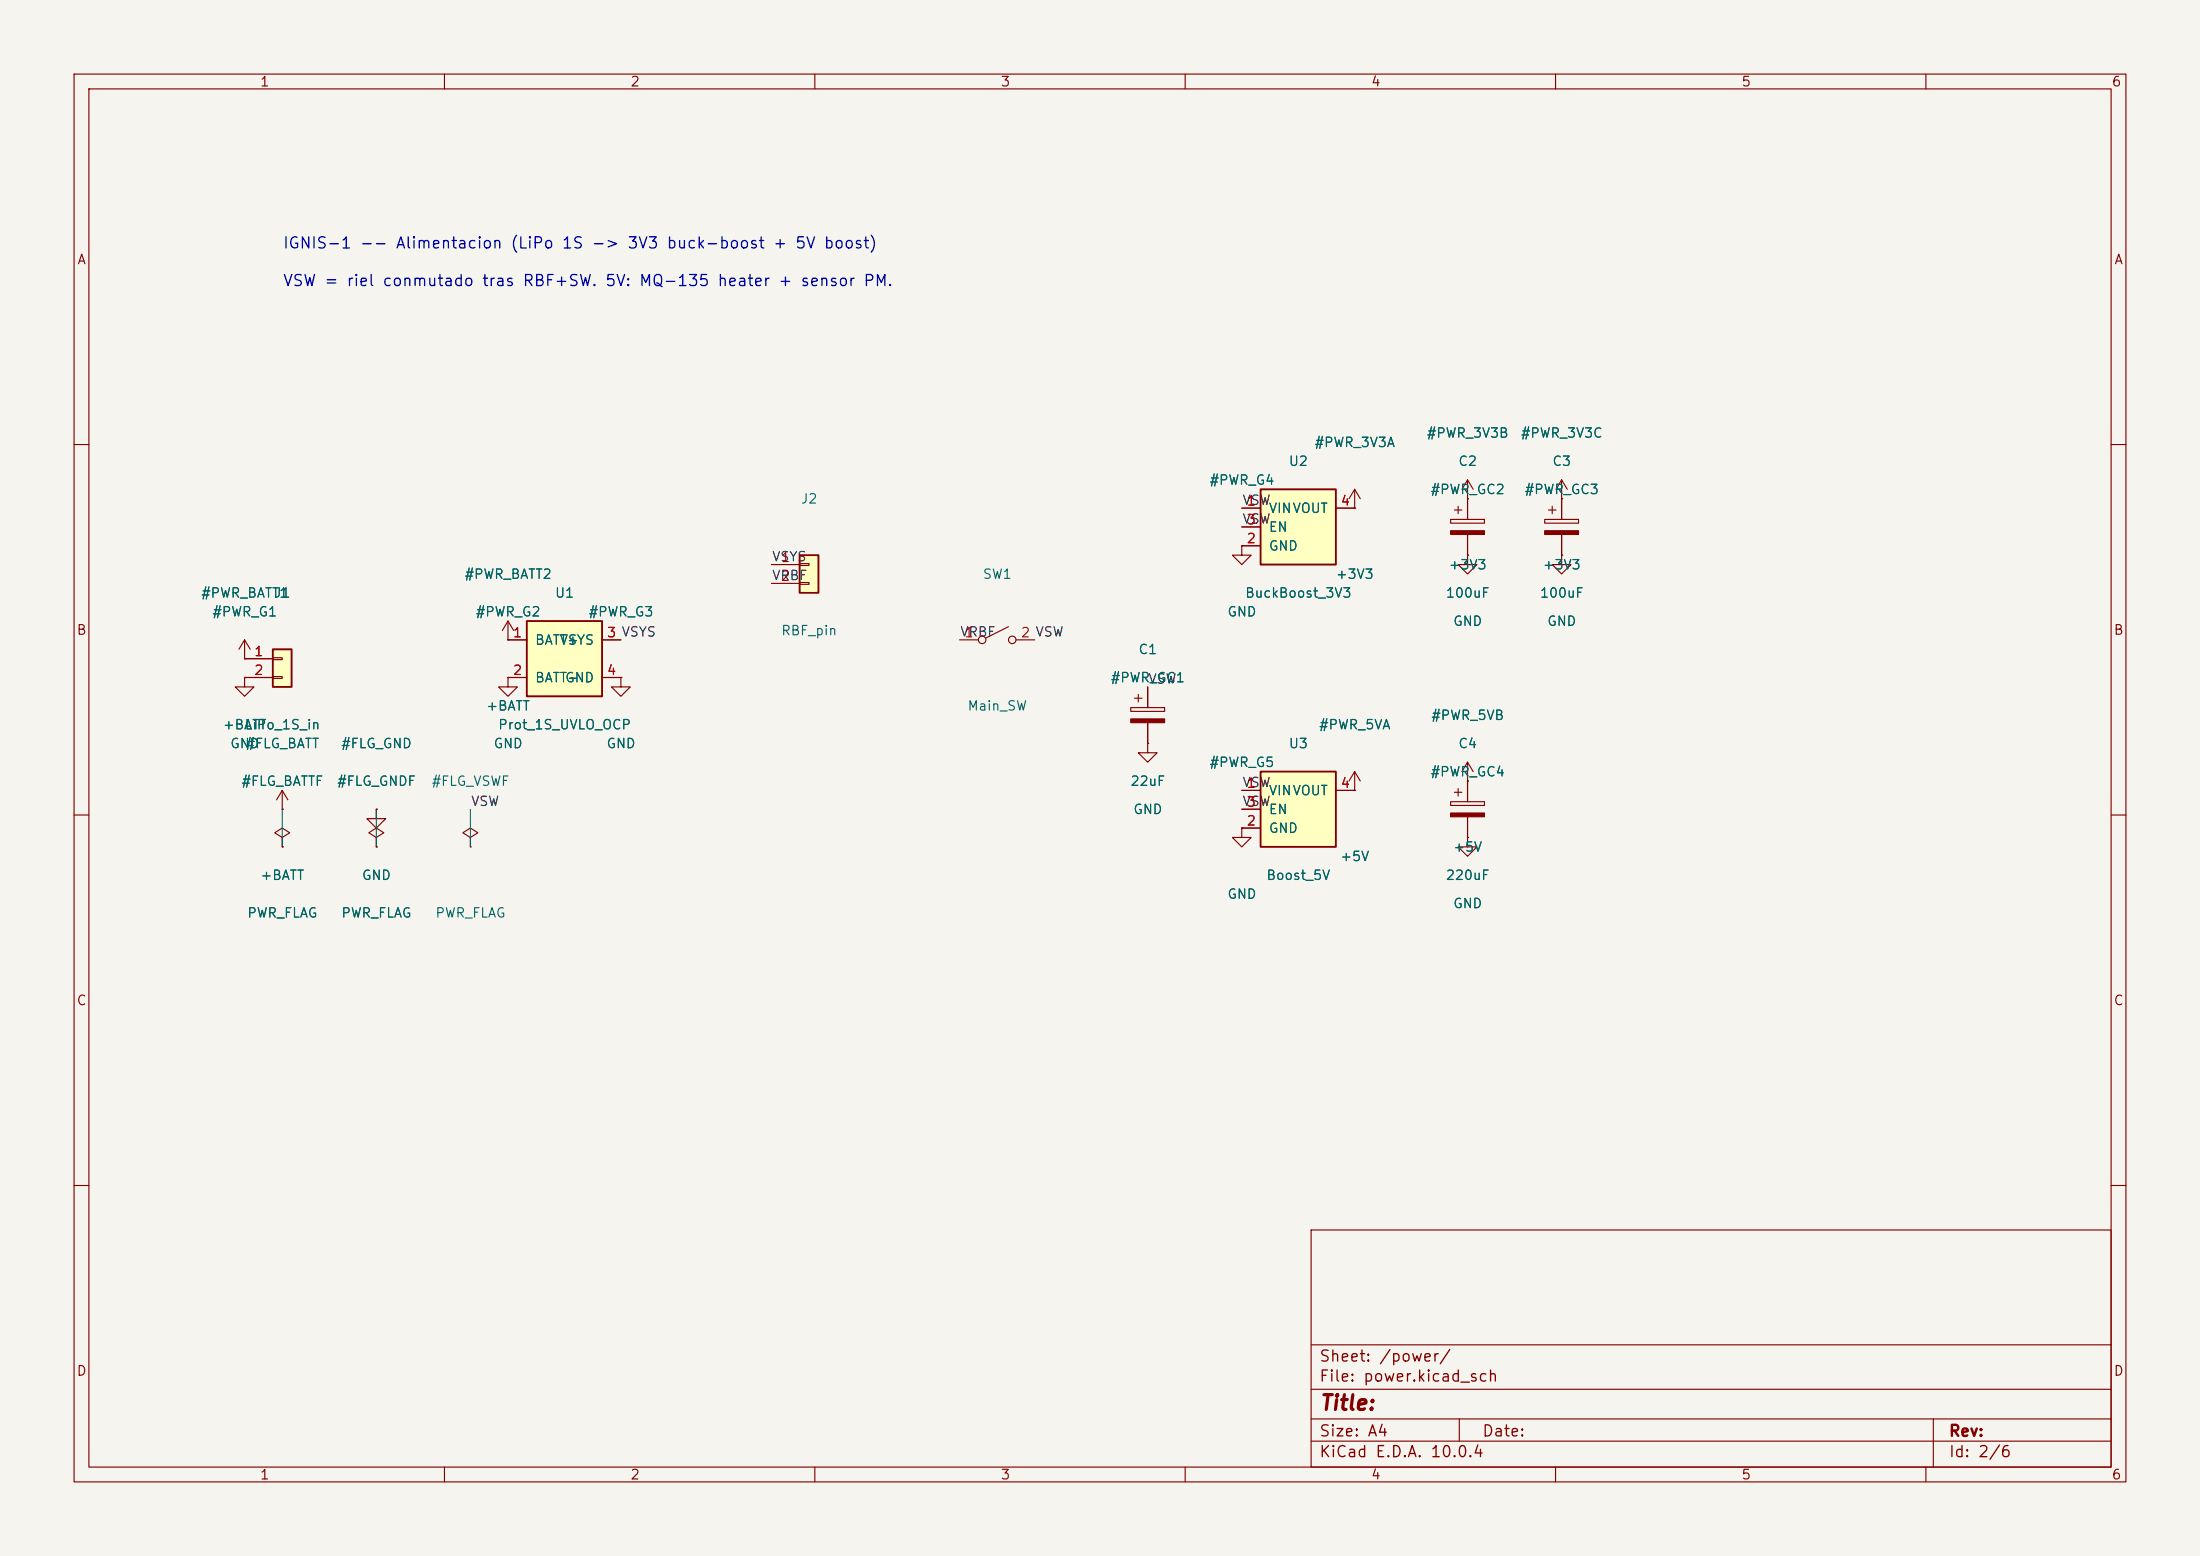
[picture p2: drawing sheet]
<svg xmlns="http://www.w3.org/2000/svg" width="297mm" height="210mm" viewBox="0 0 297 210" stroke-linecap="round" stroke-linejoin="round" font-family="sans-serif">
<path d="M0 0h297v210h-297z" fill="#f5f4ef" stroke="#f5f4ef" stroke-width=".14"/>
<g fill="none" stroke="#840000" stroke-width=".15">
<path d="M10 10h277v190h-277zM12 12h273v186h-273zM60 10v2M110 10v2M160 10v2M210 10v2M260 10v2M10 60h2M198.1 74.9v1.3h1.3l-1.3 1.3-1.3-1.3h1.3M198.1 74.9h.1M285 60h2M10 110h2"/>
<path d="M38.1 113l1-.6-1-.6-1 .6 1 .6v1.3M38.1 114.3h.1M50.8 109.2v1.3h1.3l-1.3 1.3-1.3-1.3h1.3M50.8 109.2h.1M63.5 113l1-.6-1-.6-1 .6 1 .6v1.3M63.5 114.3h.1M167.6 111.8v1.2h1.3l-1.3 1.3-1.2-1.3h1.2M167.6 111.8h.1M182.9 106.7h.1M182.9 104.1l-.8 1.3M182.9 104.1l.7 1.3M182.9 104.1v2.6"/>
<path d="M195.8 108.2h4.6v.5h-4.6zM196.3 106.9h1.1M196.8 106.4v1M198.1 105.4h.1M198.1 102.9v5.3M198.1 110.2v2.8M198.1 102.9l-.7 1.2M198.1 102.9l.8 1.2M285 110h2M10 160h2M177 166h108v32h-108zM285 160h2"/>
<path d="M60 198v2M110 198v2M160 198v2M177 194.5h108M177 191.5h108M177 187.5h108M177 181.5h108M197 191.5v3M210 198v2M260 198v2M261 191.5v6.5"/>
</g>
<path d="M195.8 109.7h4.6v.5h-4.6z" fill="#840000" stroke="#840000" stroke-width=".15"/>
<path d="M170.2 104.1h10.1v10.2h-10.1z" fill="#ffffc2"/>
<path d="M170.2 104.1h10.1v10.2h-10.1z" fill="none" stroke="#840000" stroke-width=".25"/>
<path d="M210.8 67.3h.1M210.8 64.8l-.7 1.2M210.8 64.8l.8 1.2M210.8 64.8v2.5M50.8 113l1-.6-1-.6-1 .6 1 .6v1.3M50.8 114.3h.1M167.6 106.7h2.6M167.6 111.8h2.6M167.6 109.2h2.6M180.3 106.7h2.6M198.1 113v1.3h1.3l-1.3 1.3-1.3-1.3h1.3M198.1 113h.1" fill="none" stroke="#840000" stroke-width=".15"/>
<path d="M170.2 66h10.1v10.2h-10.1z" fill="#ffffc2"/>
<path d="M170.2 66h10.1v10.2h-10.1z" fill="none" stroke="#840000" stroke-width=".25"/>
<g fill="none" stroke="#840000" stroke-width=".15">
<path d="M167.6 73.7v1.2h1.3l-1.3 1.3-1.2-1.3h1.2M167.6 73.7h.1M167.6 68.6h2.6M167.6 73.7h2.6M167.6 71.1h2.6M180.3 68.6h2.6M182.9 68.6h.1M182.9 66l-.8 1.3M182.9 66l.7 1.3M182.9 66v2.6M195.8 70.1h4.6v.5h-4.6zM196.3 68.8h1.1"/>
<path d="M196.8 68.3v1M198.1 67.3h.1M198.1 64.8v5.3M198.1 72.1v2.8M198.1 64.8l-.7 1.2M198.1 64.8l.8 1.2M208.5 70.1h4.6v.5h-4.6zM209 68.8h1.1M209.5 68.3v1M210.8 74.9v1.3h1.3l-1.3 1.3-1.3-1.3h1.3M210.8 74.9h.1M210.8 67.3v2.8"/>
<path d="M210.8 72.1v2.8M33 88.9h.1M33 86.4l-.7 1.2M33 86.4l.8 1.2M33 86.4v2.5M129.5 86.4h2.6M136.1 84.6l-3 1.5M137.2 86.4h2.5M152.7 95.5h4.5v.5h-4.5zM153.2 94.2h1M153.7 93.7v1M154.9 92.7v2.8"/>
<path d="M154.9 97.5v2.8M154.9 100.3v1.3h1.3l-1.3 1.3-1.2-1.3h1.2M154.9 100.3h.1"/>
<circle cx="132.6" cy="86.4" r=".51"/>
<circle cx="136.7" cy="86.4" r=".51"/>
</g>
<g fill="#840000" stroke="#840000" stroke-width=".15">
<path d="M195.8 71.6h4.6v.5h-4.6z"/>
<path d="M208.5 71.6h4.6v.5h-4.6z"/>
<path d="M152.7 97h4.5v.5h-4.5z"/>
</g>
<path d="M71.1 83.8h10.2v10.2h-10.2z" fill="#ffffc2"/>
<path d="M71.1 83.8h10.2v10.2h-10.2z" fill="none" stroke="#840000" stroke-width=".25"/>
<path d="M68.6 86.4h.1M68.6 86.4h2.5M68.6 91.4h2.5M68.6 83.8l-.8 1.3M68.6 83.8l.7 1.3M68.6 83.8v2.6M81.3 86.4h2.5M81.3 91.4h2.5M83.8 91.4v1.3h1.3l-1.3 1.3-1.3-1.3h1.3M83.8 91.4h.1" fill="none" stroke="#840000" stroke-width=".15"/>
<path d="M107.9 74.9h2.6v5.1h-2.6z" fill="#ffffc2"/>
<path d="M107.9 74.9h2.6v5.1h-2.6z" fill="none" stroke="#840000" stroke-width=".25"/>
<path d="M104.1 76.2h3.8M104.1 78.7h3.8M107.9 76.1h1.3v.2h-1.3zM107.9 78.6h1.3v.3h-1.3zM33 91.4v1.3h1.3l-1.3 1.3-1.3-1.3h1.3M33 91.4h.1M68.6 91.4v1.3h1.2l-1.2 1.3-1.3-1.3h1.3M68.6 91.4h.1M38.1 109.2h.1M38.1 106.7l-.8 1.3M38.1 106.7l.8 1.3M38.1 106.7v2.5" fill="none" stroke="#840000" stroke-width=".15"/>
<path d="M36.8 87.6h2.6v5.1h-2.6z" fill="#ffffc2"/>
<path d="M36.8 87.6h2.6v5.1h-2.6z" fill="none" stroke="#840000" stroke-width=".25"/>
<g fill="none" stroke="#840000" stroke-width=".15">
<path d="M167.6 73.7h.1M167.6 68.6h2.6M167.6 73.7h2.6M167.6 71.1h2.6M180.3 68.6h2.6M182.9 68.6h.1M198.1 74.9h.1M198.1 67.3h.1M198.1 67.3v2.8M198.1 72.1v2.8M210.8 67.3h.1M210.8 74.9h.1"/>
<path d="M210.8 67.3v2.8M210.8 72.1v2.8M33 91.4h.1M33 88.9h.1M33 88.9h3.8M33 91.4h3.8M36.8 88.8h1.3v.2h-1.3zM36.8 91.3h1.3v.3h-1.3zM68.6 86.4h.1M68.6 91.4h.1M68.6 91.4h2.5M68.6 86.4h2.5"/>
<path d="M81.3 91.4h2.5M81.3 86.4h2.5M83.8 91.4h.1M154.9 92.7v2.8M154.9 97.5v2.8M38.1 109.2h.1M38.1 114.3h.1M50.8 109.2h.1M50.8 114.3h.1M154.9 100.3h.1M167.6 111.8h.1M167.6 106.7h2.6"/>
<path d="M167.6 111.8h2.6M167.6 109.2h2.6M180.3 106.7h2.6M182.9 106.7h.1M198.1 105.4h.1M198.1 113h.1M198.1 105.4v2.8M198.1 110.2v2.8"/>
</g>
<path d="M38.1 109.2v5.1M50.8 109.2v5.1M63.5 109.2v5.1" fill="none" stroke="#009600" stroke-width=".14"/>
<text font-size="2" fill="#840000" x="178" y="190.8">Title:</text>
<g font-size="1.5" fill="#0000c2">
<text x="38.1" y="33.9">IGNIS-1 -- Alimentacion (LiPo 1S -&gt; 3V3 buck-boost + 5V boost)</text>
<text x="38.1" y="39">VSW = riel conmutado tras RBF+SW. 5V: MQ-135 heater + sensor PM.</text>
</g>
<g font-size="1.5" fill="#840000">
<text x="178" y="184.2">Sheet: /power/</text>
<text x="178" y="186.9">File: power.kicad_sch</text>
<text x="178" y="197.1">KiCad E.D.A. 10.0.4</text>
<text x="178" y="194.3">Size: A4</text>
<text x="200" y="194.3">Date:</text>
<text x="263" y="194.3">Rev:</text>
<text x="263" y="197.1">Id: 2/6</text>
</g>
<g font-size="1.3" fill="#840000">
<text x="35" y="12">1</text>
<text x="85" y="12">2</text>
<text x="135" y="12">3</text>
<text x="185" y="12">4</text>
<text x="235" y="12">5</text>
<text x="285" y="12">6</text>
<text x="10.3" y="36">A</text>
<text x="285.3" y="36">A</text>
<text x="10.3" y="86">B</text>
<text x="285.3" y="86">B</text>
<text x="10.3" y="136">C</text>
<text x="285.3" y="136">C</text>
<text x="10.3" y="186">D</text>
<text x="285.3" y="186">D</text>
<text x="35" y="200">1</text>
<text x="85" y="200">2</text>
<text x="135" y="200">3</text>
<text x="185" y="200">4</text>
<text x="235" y="200">5</text>
<text x="285" y="200">6</text>
</g>
<g font-size="1.3" fill="#006464">
<text x="192.5" y="59.4">#PWR_3V3B</text>
<text x="205.2" y="59.4">#PWR_3V3C</text>
<text x="163.2" y="65.7">#PWR_G4</text>
<text x="173.9" y="63.2">U2</text>
<text x="177.4" y="60.7">#PWR_3V3A</text>
<text x="196.8" y="63.2">C2</text>
<text x="209.5" y="63.2">C3</text>
<text x="108" y="68.3">J2</text>
<text x="171.2" y="69.6">VINVOUT</text>
<text x="193" y="67">#PWR_GC2</text>
<text x="205.7" y="67">#PWR_GC3</text>
<text x="171.2" y="74.6">GND</text>
<text x="171.2" y="72.1">EN</text>
<text x="195.5" y="77.2">+3V3</text>
<text x="208.2" y="77.2">+3V3</text>
<text x="27.1" y="81">#PWR_BATT1</text>
<text x="28.6" y="83.5">#PWR_G1</text>
<text x="36.9" y="81">J1</text>
<text x="62.6" y="78.4">#PWR_BATT2</text>
<text x="64.1" y="83.5">#PWR_G2</text>
<text x="74.8" y="81">U1</text>
<text x="79.4" y="83.5">#PWR_G3</text>
<text x="132.6" y="78.4">SW1</text>
<text x="165.6" y="83.5">GND</text>
<text x="168" y="81">BuckBoost_3V3</text>
<text x="180.2" y="78.4">+3V3</text>
<text x="195.1" y="81">100uF</text>
<text x="207.8" y="81">100uF</text>
<text x="72.1" y="87.3">BATT+</text>
<text x="75.5" y="87.3">VSYS</text>
<text x="105.4" y="86.1">RBF_pin</text>
<text x="153.6" y="88.6">C1</text>
<text x="196.1" y="84.8">GND</text>
<text x="208.8" y="84.8">GND</text>
<text x="72.1" y="92.4">BATT-</text>
<text x="76.2" y="92.4">GND</text>
<text x="149.8" y="92.4">#PWR_GC1</text>
<text x="30" y="98.8">+BATT</text>
<text x="31" y="101.3">GND</text>
<text x="32.9" y="98.8">LiPo_1S_in</text>
<text x="33" y="101.3">#FLG_BATT</text>
<text x="46" y="101.3">#FLG_GND</text>
<text x="65.5" y="96.2">+BATT</text>
<text x="66.5" y="101.3">GND</text>
<text x="67.1" y="98.8">Prot_1S_UVLO_OCP</text>
<text x="81.8" y="101.3">GND</text>
<text x="130.5" y="96.2">Main_SW</text>
<text x="173.9" y="101.3">U3</text>
<text x="178" y="98.8">#PWR_5VA</text>
<text x="193.1" y="97.5">#PWR_5VB</text>
<text x="196.8" y="101.3">C4</text>
<text x="32.5" y="106.4">#FLG_BATTF</text>
<text x="45.4" y="106.4">#FLG_GNDF</text>
<text x="58.2" y="106.4">#FLG_VSWF</text>
<text x="152.5" y="106.4">22uF</text>
<text x="163.2" y="103.8">#PWR_G5</text>
<text x="171.2" y="107.7">VINVOUT</text>
<text x="193" y="105.1">#PWR_GC4</text>
<text x="152.9" y="110.2">GND</text>
<text x="171.2" y="112.7">GND</text>
<text x="171.2" y="110.2">EN</text>
<text x="35.1" y="119.1">+BATT</text>
<text x="48.8" y="119.1">GND</text>
<text x="170.9" y="119.1">Boost_5V</text>
<text x="180.8" y="116.5">+5V</text>
<text x="195.1" y="119.1">220uF</text>
<text x="196.1" y="115.3">+5V</text>
<text x="33.3" y="124.2">PWR_FLAG</text>
<text x="46" y="124.2">PWR_FLAG</text>
<text x="58.7" y="124.2">PWR_FLAG</text>
<text x="165.6" y="121.6">GND</text>
<text x="196.1" y="122.9">GND</text>
</g>
<g font-size="1.3" fill="#0f0f0f">
<text x="167.6" y="71">VSW</text>
<text x="167.6" y="68.5">VSW</text>
<text x="104.1" y="76.1">VSYS</text>
<text x="104.1" y="78.6">VRBF</text>
<text x="129.5" y="86.2">VRBF</text>
<text x="154.9" y="92.6">VSW</text>
<text x="167.6" y="106.6">VSW</text>
<text x="63.5" y="109.1">VSW</text>
<text x="167.6" y="109.1">VSW</text>
</g>
<g font-size="1.3" fill="#a90000">
<text x="168.2" y="68.6">1</text>
<text x="168.2" y="71.1">3</text>
<text x="180.9" y="68.6">4</text>
<text x="105.3" y="76.2">1</text>
<text x="168.2" y="73.6">2</text>
<text x="105.3" y="78.7">2</text>
<text x="34.2" y="88.9">1</text>
<text x="69.1" y="86.3">1</text>
<text x="81.8" y="86.3">3 VSYS</text>
<text x="81.8" y="86.3">3</text>
<text x="130.1" y="86.3">1</text>
<text x="137.7" y="86.3">2 VSW</text>
<text x="34.2" y="91.4">2</text>
<text x="69.1" y="91.4">2</text>
<text x="81.8" y="91.4">4</text>
<text x="168.2" y="106.7">1</text>
<text x="180.9" y="106.7">4</text>
<text x="168.2" y="111.7">2</text>
<text x="168.2" y="109.2">3</text>
</g>
</svg>
